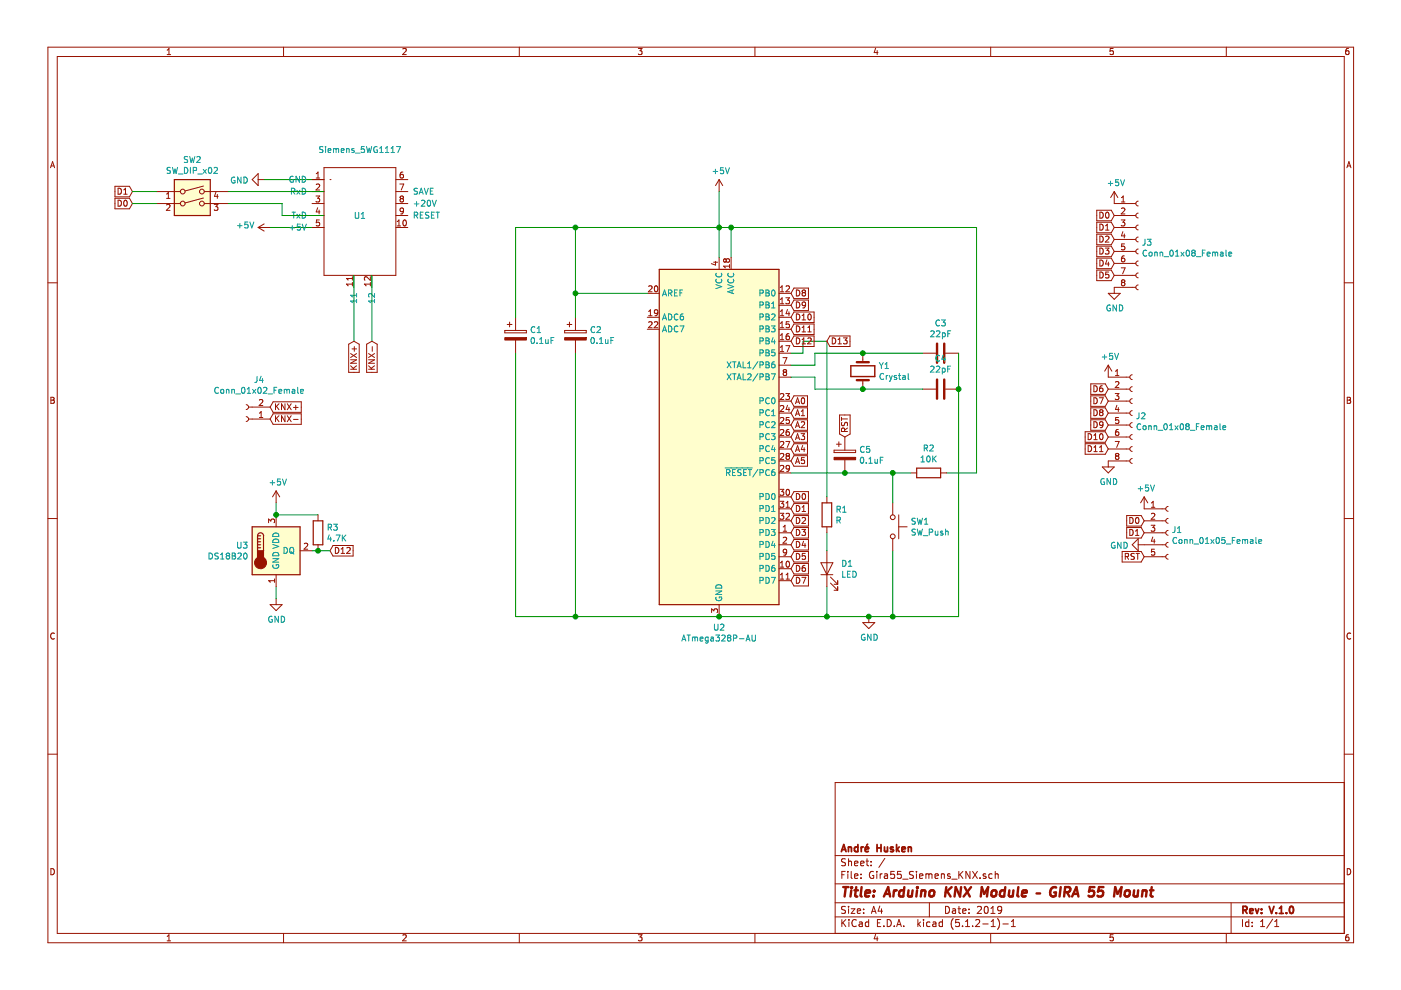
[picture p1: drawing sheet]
EESchema Schematic File Version 4
LIBS:Gira55_Siemens_KNX-cache
EELAYER 29 0
EELAYER END
$Descr A4 11693 8268
encoding utf-8
Sheet 1 1
Title "Arduino KNX Module – GIRA 55 Mount"
Date "2019"
Rev "V.1.0"
Comp "André Husken"
Comment1 ""
Comment2 ""
Comment3 ""
Comment4 ""
$EndDescr
$Comp
L power:+5V #PWR0101
U 1 1
P 2250 1900
F 0 "#PWR0101" H 2250 1750 50  0001 C CNN
F 1 "+5V" V 2265 2028 50  0000 L CNN
F 2 "" H 2250 1900 50  0001 C CNN
F 3 "" H 2250 1900 50  0001 C CNN
	1    2250 1900
	0    -1   -1   0   
$EndComp
$Comp
L power:GND #PWR0102
U 1 1
P 2200 1500
F 0 "#PWR0102" H 2200 1250 50  0001 C CNN
F 1 "GND" V 2205 1372 50  0000 R CNN
F 2 "" H 2200 1500 50  0001 C CNN
F 3 "" H 2200 1500 50  0001 C CNN
	1    2200 1500
	0    1    1    0   
$EndComp
Wire Wire Line
	2700 1500 2200 1500
Wire Wire Line
	2700 1900 2250 1900
$Comp
L Siemens_KNX_BCU:Siemens_5WG1117 U1
U 1 1
P 3000 2100
F 0 "U1" H 3000 2400 50  0000 C CNN
F 1 "Siemens_5WG1117" H 3000 2950 50  0000 C CNN
F 2 "Gira55SiemensKNX:Siemens_5WG1117" H 3000 1600 50  0001 C CNN
F 3 "" H 3000 1600 50  0001 C CNN
	1    3000 2100
	1    0    0    -1  
$EndComp
Wire Wire Line
	3100 2300 3100 2850
Wire Wire Line
	2950 2300 2950 2850
Text GLabel 2950 2850 3    50   Input ~ 0
KNX+
Text GLabel 3100 2850 3    50   Input ~ 0
KNX-
$Comp
L MCU_Microchip_ATmega:ATmega328P-AU U2
U 1 1
P 6000 3650
F 0 "U2" H 6000 2061 50  0000 C CNN
F 1 "ATmega328P-AU" H 6000 1970 50  0000 C CNN
F 2 "Package_QFP:TQFP-32_7x7mm_P0.8mm" H 6000 3650 50  0001 C CIN
F 3 "http://ww1.microchip.com/downloads/en/DeviceDoc/ATmega328_P%20AVR%20MCU%20with%20picoPower%20Technology%20Data%20Sheet%2040001984A.pdf" H 6000 3650 50  0001 C CNN
	1    6000 3650
	1    0    0    -1  
$EndComp
$Comp
L Device:Crystal Y1
U 1 1
P 7200 3100
F 0 "Y1" V 7154 2969 50  0000 R CNN
F 1 "Crystal" V 7245 2969 50  0000 R CNN
F 2 "Crystal:Crystal_SMD_HC49-SD" H 7200 3100 50  0001 C CNN
F 3 "~" H 7200 3100 50  0001 C CNN
	1    7200 3100
	0    -1   1    0   
$EndComp
Wire Wire Line
	6600 3050 6800 3050
Wire Wire Line
	6800 3050 6800 2950
Wire Wire Line
	6800 2950 7200 2950
Wire Wire Line
	6600 3150 6800 3150
Wire Wire Line
	6800 3150 6800 3250
Wire Wire Line
	6800 3250 7200 3250
$Comp
L Device:C C3
U 1 1
P 7850 2950
F 0 "C3" V 7598 2950 50  0000 C CNN
F 1 "22pF" V 7689 2950 50  0000 C CNN
F 2 "Capacitor_SMD:C_1206_3216Metric_Pad1.42x1.75mm_HandSolder" H 7888 2800 50  0001 C CNN
F 3 "~" H 7850 2950 50  0001 C CNN
	1    7850 2950
	0    1    1    0   
$EndComp
$Comp
L Device:C C4
U 1 1
P 7850 3250
F 0 "C4" V 8102 3250 50  0000 C CNN
F 1 "22pF" V 8011 3250 50  0000 C CNN
F 2 "Capacitor_SMD:C_1206_3216Metric_Pad1.42x1.75mm_HandSolder" H 7888 3100 50  0001 C CNN
F 3 "~" H 7850 3250 50  0001 C CNN
	1    7850 3250
	0    -1   -1   0   
$EndComp
Wire Wire Line
	7200 2950 7700 2950
Connection ~ 7200 2950
Wire Wire Line
	7700 3250 7200 3250
Connection ~ 7200 3250
Wire Wire Line
	8000 3250 8000 5150
Wire Wire Line
	8000 5150 7450 5150
Wire Wire Line
	8000 2950 8000 3250
Connection ~ 8000 3250
$Comp
L power:GND #PWR0103
U 1 1
P 7250 5150
F 0 "#PWR0103" H 7250 4900 50  0001 C CNN
F 1 "GND" H 7255 4977 50  0000 C CNN
F 2 "" H 7250 5150 50  0001 C CNN
F 3 "" H 7250 5150 50  0001 C CNN
	1    7250 5150
	1    0    0    -1  
$EndComp
Connection ~ 7250 5150
Wire Wire Line
	7250 5150 6900 5150
$Comp
L power:+5V #PWR0104
U 1 1
P 6000 1600
F 0 "#PWR0104" H 6000 1450 50  0001 C CNN
F 1 "+5V" H 6015 1773 50  0000 C CNN
F 2 "" H 6000 1600 50  0001 C CNN
F 3 "" H 6000 1600 50  0001 C CNN
	1    6000 1600
	1    0    0    -1  
$EndComp
Wire Wire Line
	6000 2150 6000 1900
Wire Wire Line
	6000 1900 6100 1900
Wire Wire Line
	6100 1900 6100 2150
Connection ~ 6000 1900
Wire Wire Line
	6000 1900 6000 1600
$Comp
L Device:R R2
U 1 1
P 7750 3950
F 0 "R2" V 7543 3950 50  0000 C CNN
F 1 "10K" V 7634 3950 50  0000 C CNN
F 2 "Resistor_SMD:R_0805_2012Metric_Pad1.15x1.40mm_HandSolder" V 7680 3950 50  0001 C CNN
F 3 "~" H 7750 3950 50  0001 C CNN
	1    7750 3950
	0    1    1    0   
$EndComp
Wire Wire Line
	8150 3950 8150 1900
Wire Wire Line
	8150 1900 6100 1900
Connection ~ 6100 1900
$Comp
L Switch:SW_Push SW1
U 1 1
P 7450 4400
F 0 "SW1" V 7404 4548 50  0000 L CNN
F 1 "SW_Push" V 7495 4548 50  0000 L CNN
F 2 "Button_Switch_SMD:SW_Push_SPST_NO_Alps_SKRK" H 7450 4600 50  0001 C CNN
F 3 "~" H 7450 4600 50  0001 C CNN
	1    7450 4400
	0    1    1    0   
$EndComp
Wire Wire Line
	7900 3950 8150 3950
Wire Wire Line
	6600 3950 7050 3950
Wire Wire Line
	7450 4200 7450 3950
Connection ~ 7450 3950
Wire Wire Line
	7450 3950 7600 3950
Wire Wire Line
	7450 4600 7450 5150
Connection ~ 7450 5150
Wire Wire Line
	7450 5150 7250 5150
$Comp
L Device:CP C2
U 1 1
P 4800 2800
F 0 "C2" H 4918 2846 50  0000 L CNN
F 1 "0.1uF" H 4918 2755 50  0000 L CNN
F 2 "Capacitor_SMD:C_0805_2012Metric_Pad1.15x1.40mm_HandSolder" H 4838 2650 50  0001 C CNN
F 3 "~" H 4800 2800 50  0001 C CNN
	1    4800 2800
	1    0    0    -1  
$EndComp
Wire Wire Line
	5400 2450 4800 2450
Wire Wire Line
	4800 2450 4800 2650
Wire Wire Line
	4800 2950 4800 5150
Wire Wire Line
	4800 5150 6000 5150
Connection ~ 6000 5150
Wire Wire Line
	6000 1900 4800 1900
Wire Wire Line
	4800 1900 4800 2450
Connection ~ 4800 2450
$Comp
L Device:R R1
U 1 1
P 6900 4300
F 0 "R1" H 6970 4346 50  0000 L CNN
F 1 "R" H 6970 4255 50  0000 L CNN
F 2 "Resistor_SMD:R_0805_2012Metric_Pad1.15x1.40mm_HandSolder" V 6830 4300 50  0001 C CNN
F 3 "~" H 6900 4300 50  0001 C CNN
	1    6900 4300
	1    0    0    -1  
$EndComp
$Comp
L Device:LED D1
U 1 1
P 6900 4750
F 0 "D1" V 6939 4633 50  0000 R CNN
F 1 "LED" V 6848 4633 50  0000 R CNN
F 2 "LED_SMD:LED_0805_2012Metric_Pad1.15x1.40mm_HandSolder" H 6900 4750 50  0001 C CNN
F 3 "~" H 6900 4750 50  0001 C CNN
	1    6900 4750
	0    -1   -1   0   
$EndComp
Wire Wire Line
	6900 4600 6900 4450
Wire Wire Line
	6900 4900 6900 5150
Connection ~ 6900 5150
Wire Wire Line
	6900 5150 6000 5150
Wire Wire Line
	6900 4150 6900 2850
Wire Wire Line
	6900 2850 6700 2850
Wire Wire Line
	6700 2850 6700 2950
Wire Wire Line
	6700 2950 6600 2950
$Comp
L Device:CP C1
U 1 1
P 4300 2800
F 0 "C1" H 4418 2846 50  0000 L CNN
F 1 "0.1uF" H 4418 2755 50  0000 L CNN
F 2 "Capacitor_SMD:C_0805_2012Metric_Pad1.15x1.40mm_HandSolder" H 4338 2650 50  0001 C CNN
F 3 "~" H 4300 2800 50  0001 C CNN
	1    4300 2800
	1    0    0    -1  
$EndComp
Wire Wire Line
	4800 1900 4300 1900
Wire Wire Line
	4300 1900 4300 2650
Connection ~ 4800 1900
Wire Wire Line
	4300 2950 4300 5150
Wire Wire Line
	4300 5150 4800 5150
Connection ~ 4800 5150
$Comp
L Device:CP C5
U 1 1
P 7050 3800
F 0 "C5" H 7168 3846 50  0000 L CNN
F 1 "0.1uF" H 7168 3755 50  0000 L CNN
F 2 "Capacitor_SMD:C_0805_2012Metric_Pad1.15x1.40mm_HandSolder" H 7088 3650 50  0001 C CNN
F 3 "~" H 7050 3800 50  0001 C CNN
	1    7050 3800
	1    0    0    -1  
$EndComp
Connection ~ 7050 3950
Wire Wire Line
	7050 3950 7450 3950
Text GLabel 7050 3650 1    50   Input ~ 0
RST
Text GLabel 6600 4150 2    50   Input ~ 0
D0
Text GLabel 6600 4250 2    50   Input ~ 0
D1
$Comp
L Connector:Conn_01x05_Female J1
U 1 1
P 9750 4450
F 0 "J1" H 9778 4476 50  0000 L CNN
F 1 "Conn_01x05_Female" H 9778 4385 50  0000 L CNN
F 2 "Connector_Molex:Molex_PicoBlade_53048-0510_1x05_P1.25mm_Horizontal" H 9750 4450 50  0001 C CNN
F 3 "~" H 9750 4450 50  0001 C CNN
	1    9750 4450
	1    0    0    -1  
$EndComp
$Comp
L power:+5V #PWR0105
U 1 1
P 9550 4250
F 0 "#PWR0105" H 9550 4100 50  0001 C CNN
F 1 "+5V" H 9565 4423 50  0000 C CNN
F 2 "" H 9550 4250 50  0001 C CNN
F 3 "" H 9550 4250 50  0001 C CNN
	1    9550 4250
	1    0    0    -1  
$EndComp
$Comp
L power:GND #PWR0106
U 1 1
P 9550 4550
F 0 "#PWR0106" H 9550 4300 50  0001 C CNN
F 1 "GND" V 9555 4422 50  0000 R CNN
F 2 "" H 9550 4550 50  0001 C CNN
F 3 "" H 9550 4550 50  0001 C CNN
	1    9550 4550
	0    1    1    0   
$EndComp
Text GLabel 9550 4350 0    50   Input ~ 0
D0
Text GLabel 9550 4450 0    50   Input ~ 0
D1
Text GLabel 9550 4650 0    50   Input ~ 0
RST
$Comp
L Switch:SW_DIP_x02 SW2
U 1 1
P 1600 1700
F 0 "SW2" H 1600 2067 50  0000 C CNN
F 1 "SW_DIP_x02" H 1600 1976 50  0000 C CNN
F 2 "Button_Switch_SMD:SW_DIP_SPSTx02_Slide_6.7x6.64mm_W6.73mm_P2.54mm_LowProfile_JPin" H 1600 1700 50  0001 C CNN
F 3 "~" H 1600 1700 50  0001 C CNN
	1    1600 1700
	1    0    0    -1  
$EndComp
Wire Wire Line
	2700 1600 1900 1600
Wire Wire Line
	1900 1700 2350 1700
Wire Wire Line
	2350 1700 2350 1800
Wire Wire Line
	2350 1800 2700 1800
Text GLabel 1100 1700 0    50   Input ~ 0
D0
Text GLabel 1100 1600 0    50   Input ~ 0
D1
Wire Wire Line
	1100 1600 1300 1600
Wire Wire Line
	1100 1700 1300 1700
Text GLabel 6600 4350 2    50   Input ~ 0
D2
Text GLabel 6600 4450 2    50   Input ~ 0
D3
Text GLabel 6600 4550 2    50   Input ~ 0
D4
Text GLabel 6600 4650 2    50   Input ~ 0
D5
Text GLabel 6600 4750 2    50   Input ~ 0
D6
Text GLabel 6600 4850 2    50   Input ~ 0
D7
Text GLabel 6600 2450 2    50   Input ~ 0
D8
Text GLabel 6600 2550 2    50   Input ~ 0
D9
Text GLabel 6600 2650 2    50   Input ~ 0
D10
Text GLabel 6600 2750 2    50   Input ~ 0
D11
Text GLabel 6600 2850 2    50   Input ~ 0
D12
Text GLabel 6900 2850 2    50   Input ~ 0
D13
Text GLabel 6600 3350 2    50   Input ~ 0
A0
Text GLabel 6600 3450 2    50   Input ~ 0
A1
Text GLabel 6600 3550 2    50   Input ~ 0
A2
Text GLabel 6600 3650 2    50   Input ~ 0
A3
Text GLabel 6600 3750 2    50   Input ~ 0
A4
Text GLabel 6600 3850 2    50   Input ~ 0
A5
$Comp
L power:GND #PWR0107
U 1 1
P 9300 2400
F 0 "#PWR0107" H 9300 2150 50  0001 C CNN
F 1 "GND" H 9305 2227 50  0000 C CNN
F 2 "" H 9300 2400 50  0001 C CNN
F 3 "" H 9300 2400 50  0001 C CNN
	1    9300 2400
	1    0    0    -1  
$EndComp
Text GLabel 9300 1800 0    50   Input ~ 0
D0
Text GLabel 9300 1900 0    50   Input ~ 0
D1
Text GLabel 9300 2000 0    50   Input ~ 0
D2
Text GLabel 9300 2100 0    50   Input ~ 0
D3
Text GLabel 9300 2200 0    50   Input ~ 0
D4
Text GLabel 9300 2300 0    50   Input ~ 0
D5
$Comp
L power:GND #PWR0108
U 1 1
P 9250 3850
F 0 "#PWR0108" H 9250 3600 50  0001 C CNN
F 1 "GND" H 9255 3677 50  0000 C CNN
F 2 "" H 9250 3850 50  0001 C CNN
F 3 "" H 9250 3850 50  0001 C CNN
	1    9250 3850
	1    0    0    -1  
$EndComp
$Comp
L Connector:Conn_01x08_Female J3
U 1 1
P 9500 2000
F 0 "J3" H 9528 1976 50  0000 L CNN
F 1 "Conn_01x08_Female" H 9528 1885 50  0000 L CNN
F 2 "Connector_PinHeader_1.27mm:PinHeader_1x08_P1.27mm_Vertical" H 9500 2000 50  0001 C CNN
F 3 "~" H 9500 2000 50  0001 C CNN
	1    9500 2000
	1    0    0    -1  
$EndComp
$Comp
L power:+5V #PWR0109
U 1 1
P 9300 1700
F 0 "#PWR0109" H 9300 1550 50  0001 C CNN
F 1 "+5V" H 9315 1873 50  0000 C CNN
F 2 "" H 9300 1700 50  0001 C CNN
F 3 "" H 9300 1700 50  0001 C CNN
	1    9300 1700
	1    0    0    -1  
$EndComp
$Comp
L Connector:Conn_01x08_Female J2
U 1 1
P 9450 3450
F 0 "J2" H 9478 3426 50  0000 L CNN
F 1 "Conn_01x08_Female" H 9478 3335 50  0000 L CNN
F 2 "Connector_PinHeader_1.27mm:PinHeader_1x08_P1.27mm_Vertical" H 9450 3450 50  0001 C CNN
F 3 "~" H 9450 3450 50  0001 C CNN
	1    9450 3450
	1    0    0    -1  
$EndComp
$Comp
L power:+5V #PWR0110
U 1 1
P 9250 3150
F 0 "#PWR0110" H 9250 3000 50  0001 C CNN
F 1 "+5V" H 9265 3323 50  0000 C CNN
F 2 "" H 9250 3150 50  0001 C CNN
F 3 "" H 9250 3150 50  0001 C CNN
	1    9250 3150
	1    0    0    -1  
$EndComp
Text GLabel 9250 3250 0    50   Input ~ 0
D6
Text GLabel 9250 3350 0    50   Input ~ 0
D7
Text GLabel 9250 3450 0    50   Input ~ 0
D8
Text GLabel 9250 3550 0    50   Input ~ 0
D9
Text GLabel 9250 3650 0    50   Input ~ 0
D10
Text GLabel 9250 3750 0    50   Input ~ 0
D11
$Comp
L Sensor_Temperature:DS18B20 U3
U 1 1
P 2300 4600
F 0 "U3" H 2070 4646 50  0000 R CNN
F 1 "DS18B20" H 2070 4555 50  0000 R CNN
F 2 "Package_TO_SOT_THT:TO-92_Inline" H 1300 4350 50  0001 C CNN
F 3 "http://datasheets.maximintegrated.com/en/ds/DS18B20.pdf" H 2150 4850 50  0001 C CNN
	1    2300 4600
	1    0    0    -1  
$EndComp
$Comp
L power:GND #PWR0111
U 1 1
P 2300 5000
F 0 "#PWR0111" H 2300 4750 50  0001 C CNN
F 1 "GND" H 2305 4827 50  0000 C CNN
F 2 "" H 2300 5000 50  0001 C CNN
F 3 "" H 2300 5000 50  0001 C CNN
	1    2300 5000
	1    0    0    -1  
$EndComp
$Comp
L power:+5V #PWR0112
U 1 1
P 2300 4200
F 0 "#PWR0112" H 2300 4050 50  0001 C CNN
F 1 "+5V" H 2315 4373 50  0000 C CNN
F 2 "" H 2300 4200 50  0001 C CNN
F 3 "" H 2300 4200 50  0001 C CNN
	1    2300 4200
	1    0    0    -1  
$EndComp
Text GLabel 2750 4600 2    50   Input ~ 0
D12
Wire Wire Line
	2750 4600 2650 4600
Wire Wire Line
	2300 4200 2300 4300
Wire Wire Line
	2300 4900 2300 5000
$Comp
L Device:R R3
U 1 1
P 2650 4450
F 0 "R3" H 2720 4496 50  0000 L CNN
F 1 "4.7K" H 2720 4405 50  0000 L CNN
F 2 "Resistor_SMD:R_0805_2012Metric_Pad1.15x1.40mm_HandSolder" V 2580 4450 50  0001 C CNN
F 3 "~" H 2650 4450 50  0001 C CNN
	1    2650 4450
	1    0    0    -1  
$EndComp
Connection ~ 2650 4600
Wire Wire Line
	2650 4600 2600 4600
Wire Wire Line
	2650 4300 2300 4300
Connection ~ 2300 4300
$Comp
L Connector:Conn_01x02_Female J4
U 1 1
P 2050 3500
F 0 "J4" H 1942 3175 50  0000 C CNN
F 1 "Conn_01x02_Female" H 1942 3266 50  0000 C CNN
F 2 "TerminalBlock_MetzConnect:TerminalBlock_MetzConnect_Type059_RT06302HBWC_1x02_P3.50mm_Horizontal" H 2050 3500 50  0001 C CNN
F 3 "~" H 2050 3500 50  0001 C CNN
	1    2050 3500
	-1   0    0    1   
$EndComp
Text GLabel 2250 3500 2    50   Input ~ 0
KNX-
Text GLabel 2250 3400 2    50   Input ~ 0
KNX+
$EndSCHEMATC
